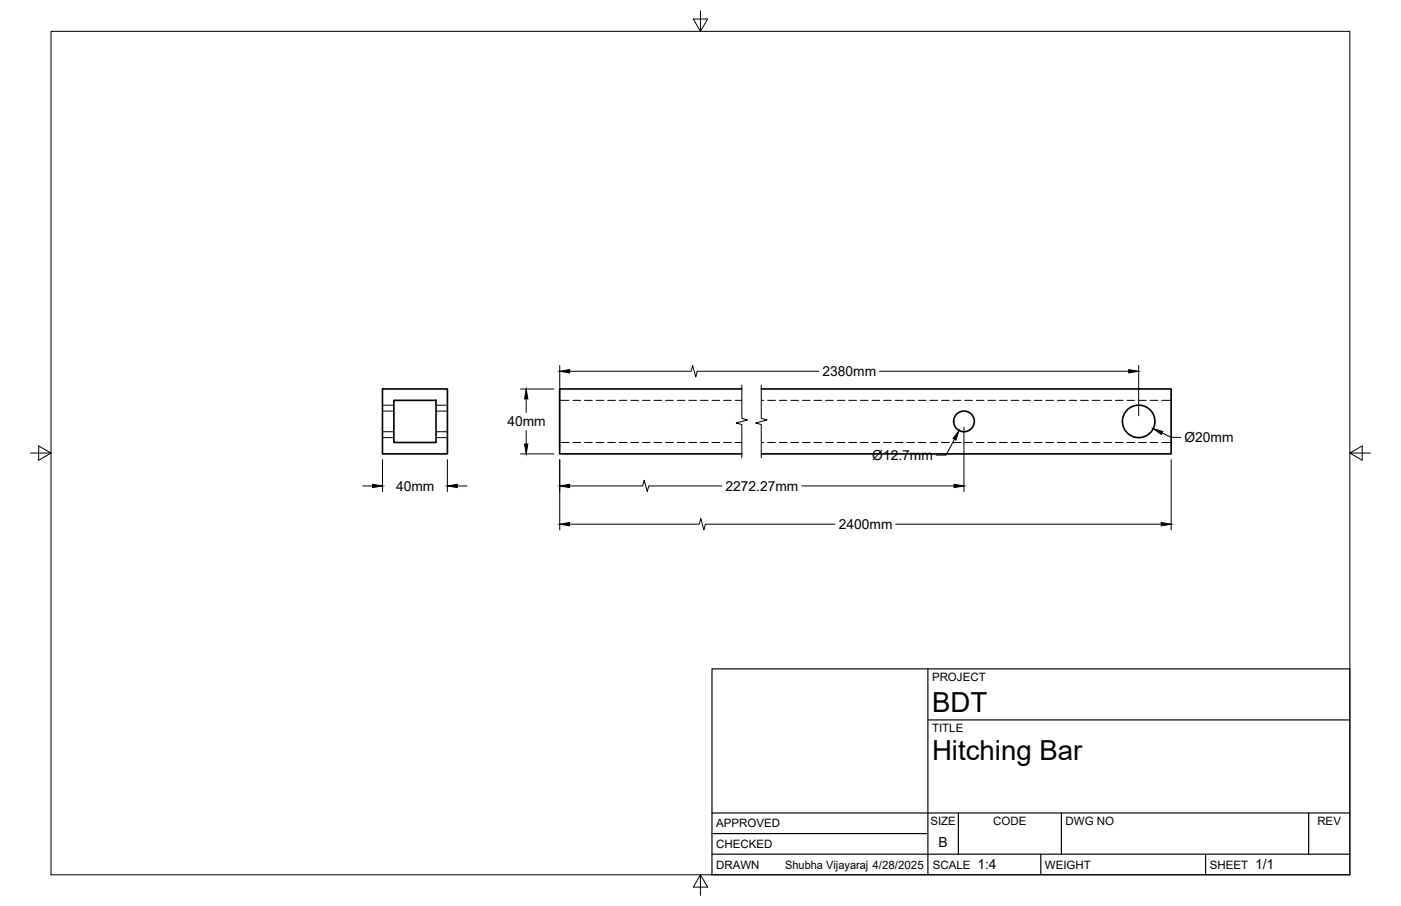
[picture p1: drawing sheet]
<svg xmlns="http://www.w3.org/2000/svg" width="432mm" height="279mm" viewBox="0 0 432 279" stroke-linecap="round" stroke-linejoin="round" font-family="sans-serif">
<!-- layer: Hidden -->
<g fill="none" stroke="#000" stroke-width=".31">
<path d="M117.9 126.8h3.5M117.9 133.1h3.5M117.9 125h3.5M117.9 135h3.5M134.4 126.8h3.5M134.4 133.1h3.5M134.4 125h3.5M134.4 135h3.5M172.5 136.5h2.9M172.5 123.5h2.9M176.6 136.5h2.4M176.6 123.5h2.4"/>
<path d="M180.1 136.5h2.4M180.1 123.5h2.4M183.7 136.5h2.4M183.7 123.5h2.4M187.3 136.5h2.4M187.3 123.5h2.4M190.9 136.5h2.4M190.9 123.5h2.4M194.4 136.5h2.4M194.4 123.5h2.4M198 136.5h2.4M198 123.5h2.4"/>
<path d="M201.6 136.5h2.4M201.6 123.5h2.4M205.1 136.5h2.4M205.1 123.5h2.4M208.7 136.5h2.4M208.7 123.5h2.4M212.3 136.5h2.4M212.3 123.5h2.4M215.9 136.5h2.3M215.9 123.5h2.3M219.4 136.5h2.4M219.4 123.5h2.4"/>
<path d="M223 136.5h2.4M223 123.5h2.4M226.6 136.5h2M226.6 123.5h2M234.6 136.5h.8M234.6 123.5h.8M236.6 136.5h2.4M236.6 123.5h2.4M240.2 136.5h2.3M240.2 123.5h2.3M243.8 136.5h2.3M243.8 123.5h2.3"/>
<path d="M247.3 136.5h2.4M247.3 123.5h2.4M250.9 136.5h2.4M250.9 123.5h2.4M254.5 136.5h2.3M254.5 123.5h2.3M258 136.5h2.4M258 123.5h2.4M261.6 136.5h2.4M261.6 123.5h2.4M265.2 136.5h2.4M265.2 123.5h2.4"/>
<path d="M268.8 136.5h2.3M268.8 123.5h2.3M272.3 136.5h2.4M272.3 123.5h2.4M275.9 136.5h2.4M275.9 123.5h2.4M279.5 136.5h2.4M279.5 123.5h2.4M283 136.5h2.4M283 123.5h2.4M286.6 136.5h2.4M286.6 123.5h2.4"/>
<path d="M290.2 136.5h2.4M290.2 123.5h2.4M293.8 136.5h2.3M293.8 123.5h2.3M297.3 136.5h2.4M297.3 123.5h2.4M300.9 136.5h2.4M300.9 123.5h2.4M304.5 136.5h2.4M304.5 123.5h2.4M308 136.5h2.4M308 123.5h2.4"/>
<path d="M311.6 136.5h2.4M311.6 123.5h2.4M315.2 136.5h2.4M315.2 123.5h2.4M318.8 136.5h2.3M318.8 123.5h2.3M322.3 136.5h2.4M322.3 123.5h2.4M325.9 136.5h2.4M325.9 123.5h2.4M329.5 136.5h2.4M329.5 123.5h2.4"/>
<path d="M333.1 136.5h2.3M333.1 123.5h2.3M336.6 136.5h2.4M336.6 123.5h2.4M340.2 136.5h2.4M340.2 123.5h2.4M343.8 136.5h2.3M343.8 123.5h2.3M347.3 136.5h2.4M347.3 123.5h2.4M350.9 136.5h2.4M350.9 123.5h2.4"/>
<path d="M354.5 136.5h2.4M354.5 123.5h2.4M358.1 136.5h2.9M358.1 123.5h2.9"/>
</g>
<!-- layer: Visible -->
<g fill="none" stroke="#000" stroke-width=".51">
<path d="M117.9 120h20v20h-20zM228.6 120h-56.1v20h56.1M234.6 120h126.4v20h-126.4M121.4 123.5h13v13h-13z"/>
<circle cx="297.1" cy="130" r="3.2"/>
<circle cx="351" cy="130" r="5"/>
</g>
<!-- layer: Border -->
<path d="M15.7 9.7h400.3v260.1h-400.3zM215.9 3.3v6.4l-2.2-3.8h4.4l-2.2 3.8M9.4 139.7h6.3l-3.8-2.2v4.4l3.8-2.2M416 139.7l3.8 2.2v-4.4l-3.8 2.2h6.4M215.9 269.8l2.2 3.8h-4.4l2.2-3.8v6.3" fill="none" stroke="#000" stroke-width=".31"/>
<!-- layer: Titleblock -->
<path d="M219.4 206.3h196.6v63.5h-196.6zM286 206.3v63.5M286 222h130M219.4 257.1h66.6M219.4 250.7h196.6M295.4 250.7v12.7M327.1 250.7v12.7M403.3 250.7v12.7M219.4 263.4h196.6M320.8 263.4v6.4M371.6 263.4v6.4" fill="none" stroke="#000" stroke-width=".36"/>
<!-- layer: Break Lines -->
<path d="M228.6 118.7v10.3l1.8 .5-3.5 1 1.7 .4v10.3M234.6 118.7v10.3l1.8 .5-3.5 1 1.7 .4v10.3" fill="none" stroke="#000" stroke-width=".31"/>
<!-- layer: FD_Dimensions -->
<g fill="none" stroke="#000" stroke-width=".31">
<path d="M160.4 120h10.3M172.5 112.7v25.5M175.6 114.5h37.4l.5-1.7 .9 3.4 .5-1.7h37.5M271.1 114.5h76.8M350.9 112.7v15.5M160.4 140h10.3M162.2 123v4.1M162.2 132.8v4.1M294.2 135.5l-2.6 4.9h-3.1M297.1 131.7v19.9M358.2 133.5l2.7 1.4h3.1M111.8 149.9h3.1"/>
<path d="M117.9 141.8v9.8M137.9 141.8v9.8M140.9 149.9h3.1M172.5 141.8v21.6M175.6 149.9h22.5l.4-1.8 1 3.5 .5-1.7h22.5M247.1 149.9h46.9M361 141.8v21.6M175.6 161.6h39.9l.5-1.7 .9 3.5 .5-1.8h40M276.1 161.6h81.8"/>
</g>
<path d="M172.5 114.5l3.1-.5v1zM347.9 114l3 .5-3 .5zM161.7 136.9h1l-.5 3.1zM162.2 120l.5 3h-1zM295.6 132.8l-1 2.9-.9-.5zM355.4 132.2l3 .9-.5 .9zM114.9 149.4l3 .5-3 .5zM137.9 149.9l3-.5v1zM172.5 149.9l3.1-.5v1zM294 149.4l3.1 .5-3.1 .5zM172.5 161.6l3.1-.5v1.1zM357.9 161.1l3.1 .5-3.1 .6z" fill="#000" stroke="#000" stroke-width=".31"/>
<g font-size="8.5">
<text x="287.3" y="219.5">BDT</text>
<text x="287.3" y="234.5">Hitching Bar</text>
</g>
<g font-size="4.3">
<text x="253.5" y="116">2380mm</text>
<text x="156.4" y="131.5">40mm</text>
<text x="365.1" y="136.3">Ø20mm</text>
<text x="268.8" y="141.8">Ø12.7mm</text>
<text x="122.1" y="151.3">40mm</text>
<text x="223.6" y="151.4">2272.27mm</text>
<text x="258.5" y="163.2">2400mm</text>
<text x="289.3" y="261.2">B</text>
<text x="301.2" y="268.1">1:4</text>
<text x="386.8" y="268.1">1/1</text>
</g>
<g font-size="3.5">
<text x="287.3" y="210.1">PROJECT</text>
<text x="287.3" y="225.8">TITLE</text>
<text x="220.7" y="255.2">APPROVED</text>
<text x="286.7" y="254.5">SIZE</text>
<text x="306.1" y="254.5">CODE</text>
<text x="328.4" y="254.5">DWG NO</text>
<text x="406" y="254.5">REV</text>
<text x="220.7" y="261.5">CHECKED</text>
<text x="220.7" y="267.9">DRAWN</text>
<text x="242" y="267.9">Shubha Vijayaraj 4/28/2025</text>
<text x="287.5" y="267.9">SCALE</text>
<text x="322.1" y="267.9">WEIGHT</text>
<text x="372.9" y="267.9">SHEET</text>
</g>
</svg>
